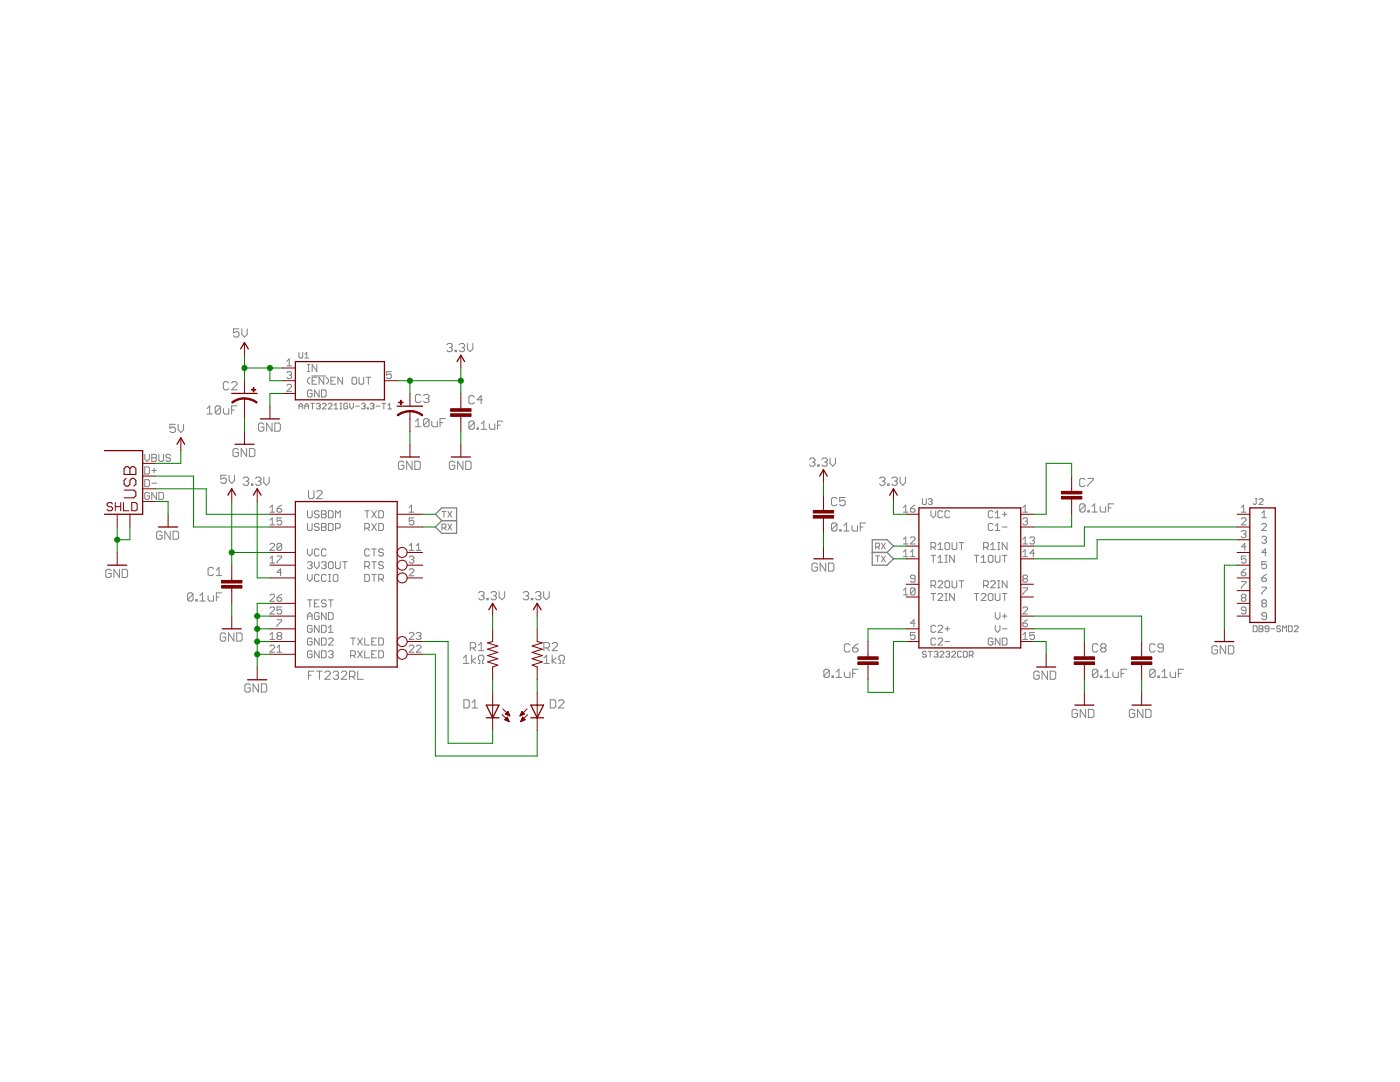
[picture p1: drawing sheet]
<?xml version="1.0" encoding="utf-8"?>
<!DOCTYPE eagle SYSTEM "eagle.dtd">
<!--
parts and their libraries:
SparkFun-Aesthetics: Licensing: CC v3.0 Share-Alike You are welcome to use this library for commercial purposes.
-->
<eagle version="6.4">
<drawing>
<settings>
<setting alwaysvectorfont="yes"/>
<setting verticaltext="up"/>
</settings>
<grid distance="0.05" unitdist="inch" unit="inch" style="lines" multiple="1" display="yes" altdistance="0.01" altunitdist="inch" altunit="inch"/>
<schematic xreflabel="%F%N/%S.%C%R" xrefpart="/%S.%C%R">
<libraries>
<library name="SparkFun-Aesthetics">
<symbols>
<symbol name="3.3V">
<wire x1="0.762" y1="1.27" x2="0" y2="2.54" width="0.254" layer="94"/>
<wire x1="0" y1="2.54" x2="-0.762" y2="1.27" width="0.254" layer="94"/>
<text x="0" y="3.175" size="1.778" layer="96" align="bottom-center">&gt;VALUE</text>
<pin name="3.3V" x="0" y="0" visible="off" length="short" direction="sup" rot="R90"/>
</symbol>
<symbol name="5V">
<wire x1="0.762" y1="1.27" x2="0" y2="2.54" width="0.254" layer="94"/>
<wire x1="0" y1="2.54" x2="-0.762" y2="1.27" width="0.254" layer="94"/>
<text x="-1.016" y="3.556" size="1.778" layer="96">&gt;VALUE</text>
<pin name="5V" x="0" y="0" visible="off" length="short" direction="sup" rot="R90"/>
</symbol>
<symbol name="GND">
<wire x1="-1.905" y1="0" x2="1.905" y2="0" width="0.254" layer="94"/>
<text x="-2.54" y="-2.54" size="1.778" layer="96">&gt;VALUE</text>
<pin name="GND" x="0" y="2.54" visible="off" length="short" direction="sup" rot="R270"/>
</symbol>
</symbols>
<devicesets>
<deviceset name="3.3V" prefix="SUPPLY">
<gates>
<gate name="G$1" symbol="3.3V" x="0" y="0"/>
</gates>
<devices>
<device name="">
<technologies>
<technology name=""/>
</technologies>
</device>
</devices>
</deviceset>
<deviceset name="5V" prefix="SUPPLY">
<gates>
<gate name="G$1" symbol="5V" x="0" y="0"/>
</gates>
<devices>
<device name="">
<technologies>
<technology name=""/>
</technologies>
</device>
</devices>
</deviceset>
<deviceset name="GND" prefix="GND">
<gates>
<gate name="G$1" symbol="GND" x="0" y="0"/>
</gates>
<devices>
<device name="">
<technologies>
<technology name=""/>
</technologies>
</device>
</devices>
</deviceset>
</devicesets>
</library>
<library name="SparkFun-Passives">
<symbols>
<symbol name="CAP">
<wire x1="0" y1="2.54" x2="0" y2="2.032" width="0.1524" layer="94"/>
<wire x1="0" y1="0" x2="0" y2="0.508" width="0.1524" layer="94"/>
<text x="1.524" y="2.921" size="1.778" layer="95">&gt;NAME</text>
<text x="1.524" y="-2.159" size="1.778" layer="96">&gt;VALUE</text>
<rectangle x1="-2.032" y1="0.508" x2="2.032" y2="1.016" layer="94"/>
<rectangle x1="-2.032" y1="1.524" x2="2.032" y2="2.032" layer="94"/>
<pin name="1" x="0" y="5.08" visible="off" length="short" direction="pas" swaplevel="1" rot="R270"/>
<pin name="2" x="0" y="-2.54" visible="off" length="short" direction="pas" swaplevel="1" rot="R90"/>
</symbol>
<symbol name="CAP_POL">
<wire x1="-2.54" y1="0" x2="2.54" y2="0" width="0.254" layer="94"/>
<wire x1="0" y1="-1.016" x2="0" y2="-2.54" width="0.1524" layer="94"/>
<wire x1="0" y1="-1" x2="2.4892" y2="-1.8542" width="0.254" layer="94" curve="-37.878202" cap="flat"/>
<wire x1="-2.4669" y1="-1.8504" x2="0" y2="-1.0161" width="0.254" layer="94" curve="-37.376341" cap="flat"/>
<text x="1.016" y="0.635" size="1.778" layer="95">&gt;NAME</text>
<text x="1.016" y="-4.191" size="1.778" layer="96">&gt;VALUE</text>
<rectangle x1="-2.253" y1="0.668" x2="-1.364" y2="0.795" layer="94"/>
<rectangle x1="-1.872" y1="0.287" x2="-1.745" y2="1.176" layer="94"/>
<pin name="+" x="0" y="2.54" visible="off" length="short" direction="pas" swaplevel="1" rot="R270"/>
<pin name="-" x="0" y="-5.08" visible="off" length="short" direction="pas" swaplevel="1" rot="R90"/>
</symbol>
</symbols>
<devicesets>
<deviceset name="CAP" prefix="C" uservalue="yes">
<gates>
<gate name="G$1" symbol="CAP" x="0" y="0"/>
</gates>
<devices>
<device name="PTH" package="CAP-PTH-SMALL">
<connects>
<connect gate="G$1" pin="1" pad="1"/>
<connect gate="G$1" pin="2" pad="2"/>
</connects>
<technologies>
<technology name=""/>
</technologies>
</device>
<device name="PTH2" package="CAP-PTH-SMALL2">
<connects>
<connect gate="G$1" pin="1" pad="1"/>
<connect gate="G$1" pin="2" pad="2"/>
</connects>
<technologies>
<technology name=""/>
</technologies>
</device>
<device name="0805" package="0805">
<connects>
<connect gate="G$1" pin="1" pad="1"/>
<connect gate="G$1" pin="2" pad="2"/>
</connects>
<technologies>
<technology name=""/>
</technologies>
</device>
<device name="PTH3" package="CAP-PTH-LARGE">
<connects>
<connect gate="G$1" pin="1" pad="1"/>
<connect gate="G$1" pin="2" pad="2"/>
</connects>
<technologies>
<technology name=""/>
</technologies>
</device>
<device name="SMD" package="GRM43D">
<connects>
<connect gate="G$1" pin="1" pad="A"/>
<connect gate="G$1" pin="2" pad="C"/>
</connects>
<technologies>
<technology name=""/>
</technologies>
</device>
<device name="0603-CAP" package="0603-CAP">
<connects>
<connect gate="G$1" pin="1" pad="1"/>
<connect gate="G$1" pin="2" pad="2"/>
</connects>
<technologies>
<technology name=""/>
</technologies>
</device>
<device name="0402-CAP" package="0402-CAP">
<connects>
<connect gate="G$1" pin="1" pad="1"/>
<connect gate="G$1" pin="2" pad="2"/>
</connects>
<technologies>
<technology name=""/>
</technologies>
</device>
<device name="PTH1" package="CAP-PTH-5MM">
<connects>
<connect gate="G$1" pin="1" pad="1"/>
<connect gate="G$1" pin="2" pad="2"/>
</connects>
<technologies>
<technology name=""/>
</technologies>
</device>
<device name="_" package="AXIAL-5MM">
<connects>
<connect gate="G$1" pin="1" pad="P$1"/>
<connect gate="G$1" pin="2" pad="P$2"/>
</connects>
<technologies>
<technology name=""/>
</technologies>
</device>
<device name="1210" package="1210">
<connects>
<connect gate="G$1" pin="1" pad="1"/>
<connect gate="G$1" pin="2" pad="2"/>
</connects>
<technologies>
<technology name=""/>
</technologies>
</device>
<device name="1206" package="1206">
<connects>
<connect gate="G$1" pin="1" pad="1"/>
<connect gate="G$1" pin="2" pad="2"/>
</connects>
<technologies>
<technology name=""/>
</technologies>
</device>
<device name="ASMD" package="CTZ3">
<connects>
<connect gate="G$1" pin="1" pad="+"/>
<connect gate="G$1" pin="2" pad="-"/>
</connects>
<technologies>
<technology name=""/>
</technologies>
</device>
<device name="KIT" package="CAP-PTH-SMALL-KIT">
<connects>
<connect gate="G$1" pin="1" pad="1"/>
<connect gate="G$1" pin="2" pad="2"/>
</connects>
<technologies>
<technology name=""/>
</technologies>
</device>
<device name="EZ" package="CAP-PTH-SMALLEZ">
<connects>
<connect gate="G$1" pin="1" pad="1"/>
<connect gate="G$1" pin="2" pad="2"/>
</connects>
<technologies>
<technology name=""/>
</technologies>
</device>
</devices>
</deviceset>
<deviceset name="CAP_POL" prefix="C" uservalue="yes">
<gates>
<gate name="G$1" symbol="CAP_POL" x="0" y="0"/>
</gates>
<devices>
<device name="1206" package="EIA3216">
<connects>
<connect gate="G$1" pin="+" pad="A"/>
<connect gate="G$1" pin="-" pad="C"/>
</connects>
<technologies>
<technology name=""/>
</technologies>
</device>
<device name="3528" package="EIA3528">
<connects>
<connect gate="G$1" pin="+" pad="A"/>
<connect gate="G$1" pin="-" pad="C"/>
</connects>
<technologies>
<technology name=""/>
</technologies>
</device>
<device name="PTH1" package="CPOL-RADIAL-100UF-25V">
<connects>
<connect gate="G$1" pin="+" pad="1"/>
<connect gate="G$1" pin="-" pad="2"/>
</connects>
<technologies>
<technology name=""/>
</technologies>
</device>
<device name="PTH2" package="CPOL-RADIAL-10UF-25V">
<connects>
<connect gate="G$1" pin="+" pad="1"/>
<connect gate="G$1" pin="-" pad="2"/>
</connects>
<technologies>
<technology name=""/>
</technologies>
</device>
<device name="7343" package="EIA7343">
<connects>
<connect gate="G$1" pin="+" pad="A"/>
<connect gate="G$1" pin="-" pad="C"/>
</connects>
<technologies>
<technology name=""/>
</technologies>
</device>
<device name="G" package="PANASONIC_G">
<connects>
<connect gate="G$1" pin="+" pad="+"/>
<connect gate="G$1" pin="-" pad="-"/>
</connects>
<technologies>
<technology name=""/>
</technologies>
</device>
<device name="E" package="PANASONIC_E">
<connects>
<connect gate="G$1" pin="+" pad="+"/>
<connect gate="G$1" pin="-" pad="-"/>
</connects>
<technologies>
<technology name=""/>
</technologies>
</device>
<device name="C" package="PANASONIC_C">
<connects>
<connect gate="G$1" pin="+" pad="+"/>
<connect gate="G$1" pin="-" pad="-"/>
</connects>
<technologies>
<technology name=""/>
</technologies>
</device>
<device name="F80" package="NIPPON_F80">
<connects>
<connect gate="G$1" pin="+" pad="+"/>
<connect gate="G$1" pin="-" pad="-"/>
</connects>
<technologies>
<technology name=""/>
</technologies>
</device>
<device name="D" package="PANASONIC_D">
<connects>
<connect gate="G$1" pin="+" pad="+"/>
<connect gate="G$1" pin="-" pad="-"/>
</connects>
<technologies>
<technology name=""/>
</technologies>
</device>
<device name="PTH3" package="CPOL-RADIAL-1000UF-63V">
<connects>
<connect gate="G$1" pin="+" pad="1"/>
<connect gate="G$1" pin="-" pad="2"/>
</connects>
<technologies>
<technology name=""/>
</technologies>
</device>
<device name="PTH4" package="CPOL-RADIAL-1000UF-25V">
<connects>
<connect gate="G$1" pin="+" pad="1"/>
<connect gate="G$1" pin="-" pad="2"/>
</connects>
<technologies>
<technology name=""/>
</technologies>
</device>
<device name="SMD" package="VISHAY_C">
<connects>
<connect gate="G$1" pin="+" pad="+"/>
<connect gate="G$1" pin="-" pad="-"/>
</connects>
<technologies>
<technology name=""/>
</technologies>
</device>
<device name="H13" package="PANASONIC_H13">
<connects>
<connect gate="G$1" pin="+" pad="+"/>
<connect gate="G$1" pin="-" pad="-"/>
</connects>
<technologies>
<technology name=""/>
</technologies>
</device>
<device name="6032" package="EIA6032">
<connects>
<connect gate="G$1" pin="+" pad="P$1"/>
<connect gate="G$1" pin="-" pad="P$2"/>
</connects>
<technologies>
<technology name=""/>
</technologies>
</device>
<device name="EN_J2" package="EN_J2">
<connects>
<connect gate="G$1" pin="+" pad="+"/>
<connect gate="G$1" pin="-" pad="-"/>
</connects>
<technologies>
<technology name=""/>
</technologies>
</device>
<device name="3528-KIT" package="EIA3528-KIT">
<connects>
<connect gate="G$1" pin="+" pad="A"/>
<connect gate="G$1" pin="-" pad="C"/>
</connects>
<technologies>
<technology name=""/>
</technologies>
</device>
<device name="1206-KIT" package="EIA3216-KIT">
<connects>
<connect gate="G$1" pin="+" pad="A"/>
<connect gate="G$1" pin="-" pad="C"/>
</connects>
<technologies>
<technology name=""/>
</technologies>
</device>
<device name="1411" package="1411">
<connects>
<connect gate="G$1" pin="+" pad="+"/>
<connect gate="G$1" pin="-" pad="-"/>
</connects>
<technologies>
<technology name=""/>
</technologies>
</device>
<device name="0805" package="0805-CAP_POL">
<connects>
<connect gate="G$1" pin="+" pad="A"/>
<connect gate="G$1" pin="-" pad="C"/>
</connects>
<technologies>
<technology name=""/>
</technologies>
</device>
</devices>
</deviceset>
</devicesets>
</library>
<library name="SparkFun-DigitalIC">
<symbols>
<symbol name="FT232R-BASIC">
<wire x1="-10.16" y1="15.24" x2="10.16" y2="15.24" width="0.254" layer="94"/>
<wire x1="10.16" y1="15.24" x2="10.16" y2="-17.78" width="0.254" layer="94"/>
<wire x1="10.16" y1="-17.78" x2="-10.16" y2="-17.78" width="0.254" layer="94"/>
<wire x1="-10.16" y1="-17.78" x2="-10.16" y2="15.24" width="0.254" layer="94"/>
<text x="-7.62" y="15.748" size="1.778" layer="95">&gt;NAME</text>
<text x="-7.62" y="-20.32" size="1.778" layer="96">&gt;VALUE</text>
<pin name="3V3OUT" x="-15.24" y="2.54" length="middle" direction="out"/>
<pin name="USBDM" x="-15.24" y="12.7" length="middle"/>
<pin name="USBDP" x="-15.24" y="10.16" length="middle"/>
<pin name="GND1" x="-15.24" y="-10.16" length="middle" direction="pwr"/>
<pin name="GND2" x="-15.24" y="-12.7" length="middle" direction="pwr"/>
<pin name="GND3" x="-15.24" y="-15.24" length="middle" direction="pwr"/>
<pin name="TXD" x="15.24" y="12.7" length="middle" direction="out" rot="R180"/>
<pin name="RXD" x="15.24" y="10.16" length="middle" direction="in" rot="R180"/>
<pin name="VCCIO" x="-15.24" y="0" length="middle" direction="pwr"/>
<pin name="AGND" x="-15.24" y="-7.62" length="middle" direction="pwr"/>
<pin name="TEST" x="-15.24" y="-5.08" length="middle" direction="in"/>
<pin name="VCC" x="-15.24" y="5.08" length="middle" direction="pwr"/>
<pin name="TXLED" x="15.24" y="-12.7" length="middle" function="dot" rot="R180"/>
<pin name="RXLED" x="15.24" y="-15.24" length="middle" function="dot" rot="R180"/>
<pin name="RTS" x="15.24" y="2.54" length="middle" function="dot" rot="R180"/>
<pin name="CTS" x="15.24" y="5.08" length="middle" function="dot" rot="R180"/>
<pin name="DTR" x="15.24" y="0" length="middle" function="dot" rot="R180"/>
</symbol>
</symbols>
<devicesets>
<deviceset name="FT232RL-BASIC" prefix="U">
<gates>
<gate name="G$1" symbol="FT232R-BASIC" x="0" y="0"/>
</gates>
<devices>
<device name="SSOP" package="SSOP28DB">
<connects>
<connect gate="G$1" pin="3V3OUT" pad="17"/>
<connect gate="G$1" pin="AGND" pad="25"/>
<connect gate="G$1" pin="CTS" pad="11"/>
<connect gate="G$1" pin="DTR" pad="2"/>
<connect gate="G$1" pin="GND1" pad="7"/>
<connect gate="G$1" pin="GND2" pad="18"/>
<connect gate="G$1" pin="GND3" pad="21"/>
<connect gate="G$1" pin="RTS" pad="3"/>
<connect gate="G$1" pin="RXD" pad="5"/>
<connect gate="G$1" pin="RXLED" pad="22"/>
<connect gate="G$1" pin="TEST" pad="26"/>
<connect gate="G$1" pin="TXD" pad="1"/>
<connect gate="G$1" pin="TXLED" pad="23"/>
<connect gate="G$1" pin="USBDM" pad="16"/>
<connect gate="G$1" pin="USBDP" pad="15"/>
<connect gate="G$1" pin="VCC" pad="20"/>
<connect gate="G$1" pin="VCCIO" pad="4"/>
</connects>
<technologies>
<technology name=""/>
</technologies>
</device>
</devices>
</deviceset>
</devicesets>
</library>
<library name="STMicroelectrionics">
<symbols>
<symbol name="ST3232">
<pin name="VCC" x="-12.7" y="12.7" length="short"/>
<pin name="R1OUT" x="-12.7" y="6.35" length="short"/>
<pin name="T1IN" x="-12.7" y="3.81" length="short"/>
<pin name="R2OUT" x="-12.7" y="-1.27" length="short"/>
<pin name="T2IN" x="-12.7" y="-3.81" length="short"/>
<pin name="C2+" x="-12.7" y="-10.16" length="short"/>
<pin name="C2-" x="-12.7" y="-12.7" length="short"/>
<pin name="GND" x="12.7" y="-12.7" length="short" rot="R180"/>
<pin name="V-" x="12.7" y="-10.16" length="short" rot="R180"/>
<pin name="V+" x="12.7" y="-7.62" length="short" rot="R180"/>
<pin name="T2OUT" x="12.7" y="-3.81" length="short" rot="R180"/>
<pin name="R2IN" x="12.7" y="-1.27" length="short" rot="R180"/>
<pin name="T1OUT" x="12.7" y="3.81" length="short" rot="R180"/>
<pin name="R1IN" x="12.7" y="6.35" length="short" rot="R180"/>
<pin name="C1-" x="12.7" y="10.16" length="short" rot="R180"/>
<pin name="C1+" x="12.7" y="12.7" length="short" rot="R180"/>
<wire x1="-10.16" y1="13.97" x2="10.16" y2="13.97" width="0.254" layer="94"/>
<wire x1="10.16" y1="13.97" x2="10.16" y2="-13.97" width="0.254" layer="94"/>
<wire x1="10.16" y1="-13.97" x2="-10.16" y2="-13.97" width="0.254" layer="94"/>
<wire x1="-10.16" y1="-13.97" x2="-10.16" y2="13.97" width="0.254" layer="94"/>
<text x="-9.525" y="14.605" size="1.27" layer="95">&gt;NAME</text>
<text x="-9.525" y="-15.875" size="1.27" layer="96">&gt;VALUE</text>
</symbol>
</symbols>
<devicesets>
<deviceset name="ST3232" prefix="U">
<gates>
<gate name="G$1" symbol="ST3232" x="0" y="0"/>
</gates>
<devices>
<device name="CDR" package="SOIC-16">
<connects>
<connect gate="G$1" pin="C1+" pad="1"/>
<connect gate="G$1" pin="C1-" pad="3"/>
<connect gate="G$1" pin="C2+" pad="4"/>
<connect gate="G$1" pin="C2-" pad="5"/>
<connect gate="G$1" pin="GND" pad="15"/>
<connect gate="G$1" pin="R1IN" pad="13"/>
<connect gate="G$1" pin="R1OUT" pad="12"/>
<connect gate="G$1" pin="R2IN" pad="8"/>
<connect gate="G$1" pin="R2OUT" pad="9"/>
<connect gate="G$1" pin="T1IN" pad="11"/>
<connect gate="G$1" pin="T1OUT" pad="14"/>
<connect gate="G$1" pin="T2IN" pad="10"/>
<connect gate="G$1" pin="T2OUT" pad="7"/>
<connect gate="G$1" pin="V+" pad="2"/>
<connect gate="G$1" pin="V-" pad="6"/>
<connect gate="G$1" pin="VCC" pad="16"/>
</connects>
<technologies>
<technology name=""/>
</technologies>
</device>
</devices>
</deviceset>
</devicesets>
</library>
<library name="SparkFun-Connectors">
<symbols>
<symbol name="USB+SHIELD">
<wire x1="7.62" y1="10.16" x2="0" y2="10.16" width="0.254" layer="94"/>
<wire x1="0" y1="10.16" x2="0" y2="-2.54" width="0.254" layer="94"/>
<wire x1="0" y1="-2.54" x2="7.62" y2="-2.54" width="0.254" layer="94"/>
<text x="3.81" y="0.635" size="2.54" layer="94" rot="R90">USB</text>
<pin name="D+" x="-2.54" y="5.08" visible="pad" length="short"/>
<pin name="D-" x="-2.54" y="2.54" visible="pad" length="short"/>
<pin name="VBUS" x="-2.54" y="7.62" visible="pad" length="short"/>
<pin name="GND" x="-2.54" y="0" visible="pad" length="short"/>
<pin name="P$1" x="2.54" y="-5.08" visible="off" length="short" rot="R90"/>
<pin name="P$2" x="5.08" y="-5.08" visible="off" length="short" rot="R90"/>
<text x="0.635" y="-1.905" size="1.778" layer="94">SHLD</text>
</symbol>
</symbols>
<devicesets>
<deviceset name="USB+SHIELD" prefix="J">
<gates>
<gate name="G$1" symbol="USB+SHIELD" x="0" y="0"/>
</gates>
<devices>
<device name="" package="USB-B-PTH">
<connects>
<connect gate="G$1" pin="D+" pad="D+"/>
<connect gate="G$1" pin="D-" pad="D-"/>
<connect gate="G$1" pin="GND" pad="GND"/>
<connect gate="G$1" pin="P$1" pad="S1"/>
<connect gate="G$1" pin="P$2" pad="S2"/>
<connect gate="G$1" pin="VBUS" pad="VBUS"/>
</connects>
<technologies>
<technology name=""/>
</technologies>
</device>
<device name="-VERTICAL" package="USB-B-PTH-VERTICAL">
<connects>
<connect gate="G$1" pin="D+" pad="D+"/>
<connect gate="G$1" pin="D-" pad="D-"/>
<connect gate="G$1" pin="GND" pad="GND"/>
<connect gate="G$1" pin="P$1" pad="P$1"/>
<connect gate="G$1" pin="P$2" pad="P$2"/>
<connect gate="G$1" pin="VBUS" pad="VBUS"/>
</connects>
<technologies>
<technology name=""/>
</technologies>
</device>
<device name="MINIB" package="USB-MINIB">
<connects>
<connect gate="G$1" pin="D+" pad="D+"/>
<connect gate="G$1" pin="D-" pad="D-"/>
<connect gate="G$1" pin="GND" pad="GND"/>
<connect gate="G$1" pin="P$1" pad="MTN1 MTN2"/>
<connect gate="G$1" pin="P$2" pad="MTN3 MTN4"/>
<connect gate="G$1" pin="VBUS" pad="VBUS"/>
</connects>
<technologies>
<technology name=""/>
</technologies>
</device>
<device name="-MICROB" package="USB-MICROB">
<connects>
<connect gate="G$1" pin="D+" pad="D+"/>
<connect gate="G$1" pin="D-" pad="D-"/>
<connect gate="G$1" pin="GND" pad="GND"/>
<connect gate="G$1" pin="P$1" pad="MT1 P$1"/>
<connect gate="G$1" pin="P$2" pad="MT2 P$2"/>
<connect gate="G$1" pin="VBUS" pad="VBUS"/>
</connects>
<technologies>
<technology name=""/>
</technologies>
</device>
<device name="-A-S" package="USB-A-S">
<connects>
<connect gate="G$1" pin="D+" pad="D+"/>
<connect gate="G$1" pin="D-" pad="D-"/>
<connect gate="G$1" pin="GND" pad="GND"/>
<connect gate="G$1" pin="P$1" pad="P$5"/>
<connect gate="G$1" pin="P$2" pad="P$6"/>
<connect gate="G$1" pin="VBUS" pad="VBUS"/>
</connects>
<technologies>
<technology name=""/>
</technologies>
</device>
</devices>
</deviceset>
</devicesets>
</library>
<library name="Connectors">
<symbols>
<symbol name="M09">
<pin name="1" x="-5.08" y="10.16" length="short"/>
<pin name="2" x="-5.08" y="7.62" length="short"/>
<pin name="3" x="-5.08" y="5.08" length="short"/>
<pin name="4" x="-5.08" y="2.54" length="short"/>
<pin name="5" x="-5.08" y="0" length="short"/>
<pin name="6" x="-5.08" y="-2.54" length="short"/>
<pin name="7" x="-5.08" y="-5.08" length="short"/>
<pin name="8" x="-5.08" y="-7.62" length="short"/>
<pin name="9" x="-5.08" y="-10.16" length="short"/>
<wire x1="-2.54" y1="11.43" x2="2.54" y2="11.43" width="0.254" layer="94"/>
<wire x1="2.54" y1="11.43" x2="2.54" y2="-11.43" width="0.254" layer="94"/>
<wire x1="2.54" y1="-11.43" x2="-2.54" y2="-11.43" width="0.254" layer="94"/>
<wire x1="-2.54" y1="-11.43" x2="-2.54" y2="11.43" width="0.254" layer="94"/>
<text x="-1.905" y="12.065" size="1.27" layer="95">&gt;NAME</text>
<text x="-1.905" y="-13.335" size="1.27" layer="96">&gt;VALUE</text>
</symbol>
</symbols>
<devicesets>
<deviceset name="DB9" prefix="J">
<gates>
<gate name="G$1" symbol="M09" x="0" y="0"/>
</gates>
<devices>
<device name="-SMD2" package="DB9_SMD2">
<connects>
<connect gate="G$1" pin="1" pad="1"/>
<connect gate="G$1" pin="2" pad="2"/>
<connect gate="G$1" pin="3" pad="3"/>
<connect gate="G$1" pin="4" pad="4"/>
<connect gate="G$1" pin="5" pad="5"/>
<connect gate="G$1" pin="6" pad="6"/>
<connect gate="G$1" pin="7" pad="7"/>
<connect gate="G$1" pin="8" pad="8"/>
<connect gate="G$1" pin="9" pad="9"/>
</connects>
<technologies>
<technology name=""/>
</technologies>
</device>
</devices>
</deviceset>
</devicesets>
</library>
<library name="Skyworks">
<symbols>
<symbol name="AAT3221">
<pin name="IN" x="-11.43" y="2.54" length="short"/>
<pin name="(!EN!)EN" x="-11.43" y="0" length="short"/>
<pin name="GND" x="-11.43" y="-2.54" length="short"/>
<pin name="OUT" x="11.43" y="0" length="short" rot="R180"/>
<wire x1="-8.89" y1="3.81" x2="8.89" y2="3.81" width="0.254" layer="94"/>
<wire x1="8.89" y1="3.81" x2="8.89" y2="-3.81" width="0.254" layer="94"/>
<wire x1="8.89" y1="-3.81" x2="-8.89" y2="-3.81" width="0.254" layer="94"/>
<wire x1="-8.89" y1="-3.81" x2="-8.89" y2="3.81" width="0.254" layer="94"/>
<text x="-8.255" y="4.445" size="1.27" layer="95" ratio="12">&gt;NAME</text>
<text x="-8.255" y="-5.715" size="1.27" layer="95" ratio="12">&gt;VALUE</text>
</symbol>
</symbols>
<devicesets>
<deviceset name="AAT3221" prefix="U">
<gates>
<gate name="G$1" symbol="AAT3221" x="0" y="0"/>
</gates>
<devices>
<device name="IGV-3.3-T1" package="SOT23-5">
<connects>
<connect gate="G$1" pin="(!EN!)EN" pad="3"/>
<connect gate="G$1" pin="GND" pad="2"/>
<connect gate="G$1" pin="IN" pad="1"/>
<connect gate="G$1" pin="OUT" pad="5"/>
</connects>
<technologies>
<technology name=""/>
</technologies>
</device>
<device name="IGV-1.8-T1" package="SOT23-5">
<connects>
<connect gate="G$1" pin="(!EN!)EN" pad="3"/>
<connect gate="G$1" pin="GND" pad="2"/>
<connect gate="G$1" pin="IN" pad="1"/>
<connect gate="G$1" pin="OUT" pad="5"/>
</connects>
<technologies>
<technology name=""/>
</technologies>
</device>
</devices>
</deviceset>
</devicesets>
</library>
<library name="Passives">
<symbols>
<symbol name="LED">
<wire x1="1.27" y1="1.27" x2="0" y2="-1.27" width="0.254" layer="94"/>
<wire x1="0" y1="-1.27" x2="-1.27" y2="1.27" width="0.254" layer="94"/>
<wire x1="1.27" y1="-1.27" x2="0" y2="-1.27" width="0.254" layer="94"/>
<wire x1="0" y1="-1.27" x2="-1.27" y2="-1.27" width="0.254" layer="94"/>
<wire x1="1.27" y1="1.27" x2="0" y2="1.27" width="0.254" layer="94"/>
<wire x1="0" y1="1.27" x2="-1.27" y2="1.27" width="0.254" layer="94"/>
<wire x1="0" y1="1.27" x2="0" y2="-1.27" width="0.1524" layer="94"/>
<wire x1="-2.032" y1="0.508" x2="-3.429" y2="-0.889" width="0.1524" layer="94"/>
<wire x1="-1.905" y1="-0.635" x2="-3.302" y2="-2.032" width="0.1524" layer="94"/>
<text x="2.54" y="0.635" size="1.778" layer="95">&gt;NAME</text>
<text x="2.54" y="-1.905" size="1.778" layer="96">&gt;VALUE</text>
<pin name="C" x="0" y="-3.81" visible="off" length="short" direction="pas" rot="R90"/>
<pin name="A" x="0" y="3.81" visible="off" length="short" direction="pas" rot="R270"/>
<polygon width="0.1524" layer="94">
<vertex x="-3.429" y="-0.889"/>
<vertex x="-3.048" y="0"/>
<vertex x="-2.54" y="-0.508"/>
</polygon>
<polygon width="0.1524" layer="94">
<vertex x="-3.302" y="-2.032"/>
<vertex x="-2.921" y="-1.143"/>
<vertex x="-2.413" y="-1.651"/>
</polygon>
</symbol>
<symbol name="RESISTOR-VERT">
<pin name="2" x="0" y="5.08" visible="off" length="short" direction="pas" swaplevel="1" rot="R270"/>
<pin name="1" x="0" y="-5.08" visible="off" length="short" direction="pas" swaplevel="1" rot="R90"/>
<wire x1="0" y1="-2.54" x2="-1.016" y2="-2.159" width="0.1524" layer="94"/>
<wire x1="-1.016" y1="-2.159" x2="1.016" y2="-1.524" width="0.1524" layer="94"/>
<wire x1="1.016" y1="-1.524" x2="-1.016" y2="-0.889" width="0.1524" layer="94"/>
<wire x1="-1.016" y1="-0.889" x2="1.016" y2="-0.254" width="0.1524" layer="94"/>
<wire x1="1.016" y1="-0.254" x2="-1.016" y2="0.381" width="0.1524" layer="94"/>
<wire x1="-1.016" y1="0.381" x2="1.016" y2="1.016" width="0.1524" layer="94"/>
<wire x1="1.016" y1="1.016" x2="-1.016" y2="1.651" width="0.1524" layer="94"/>
<wire x1="-1.016" y1="1.651" x2="1.016" y2="2.286" width="0.1524" layer="94"/>
<wire x1="1.016" y1="2.286" x2="0" y2="2.54" width="0.1524" layer="94"/>
<text x="1.27" y="0.635" size="1.778" layer="95">&gt;NAME</text>
<text x="1.27" y="-1.905" size="1.778" layer="96">&gt;VALUE</text>
</symbol>
</symbols>
<devicesets>
<deviceset name="LED" prefix="D" uservalue="yes">
<gates>
<gate name="G$1" symbol="LED" x="0" y="0"/>
</gates>
<devices>
<device name="-0805" package="0805-LED">
<connects>
<connect gate="G$1" pin="A" pad="A"/>
<connect gate="G$1" pin="C" pad="C"/>
</connects>
<technologies>
<technology name=""/>
</technologies>
</device>
</devices>
</deviceset>
<deviceset name="RESISTOR" prefix="R" uservalue="yes">
<gates>
<gate name="G$1" symbol="RESISTOR-VERT" x="0" y="0"/>
</gates>
<devices>
<device name="-0402" package="0402-RES">
<connects>
<connect gate="G$1" pin="1" pad="1"/>
<connect gate="G$1" pin="2" pad="2"/>
</connects>
<technologies>
<technology name=""/>
</technologies>
</device>
<device name="-2512" package="2512-RESISTOR">
<connects>
<connect gate="G$1" pin="1" pad="1"/>
<connect gate="G$1" pin="2" pad="2"/>
</connects>
<technologies>
<technology name=""/>
</technologies>
</device>
<device name="-0805" package="0805-RES">
<connects>
<connect gate="G$1" pin="1" pad="1"/>
<connect gate="G$1" pin="2" pad="2"/>
</connects>
<technologies>
<technology name=""/>
</technologies>
</device>
<device name="-1206" package="1206">
<connects>
<connect gate="G$1" pin="1" pad="1"/>
<connect gate="G$1" pin="2" pad="2"/>
</connects>
<technologies>
<technology name=""/>
</technologies>
</device>
</devices>
</deviceset>
</devicesets>
</library>
</libraries>
<attributes>
</attributes>
<variantdefs>
</variantdefs>
<classes>
<class number="0" name="default" width="0" drill="0">
</class>
</classes>
<parts>
<part name="U2" library="SparkFun-DigitalIC" deviceset="FT232RL-BASIC" device="SSOP" value="FT232RL"/>
<part name="GND40" library="SparkFun-Aesthetics" deviceset="GND" device=""/>
<part name="SUPPLY45" library="SparkFun-Aesthetics" deviceset="3.3V" device=""/>
<part name="C1" library="SparkFun-Passives" deviceset="CAP" device="0805" value="0.1uF"/>
<part name="GND41" library="SparkFun-Aesthetics" deviceset="GND" device=""/>
<part name="SUPPLY46" library="SparkFun-Aesthetics" deviceset="5V" device=""/>
<part name="J1" library="SparkFun-Connectors" deviceset="USB+SHIELD" device=""/>
<part name="GND42" library="SparkFun-Aesthetics" deviceset="GND" device=""/>
<part name="GND48" library="SparkFun-Aesthetics" deviceset="GND" device=""/>
<part name="GND30" library="SparkFun-Aesthetics" deviceset="GND" device=""/>
<part name="U3" library="STMicroelectrionics" deviceset="ST3232" device="CDR"/>
<part name="C6" library="SparkFun-Passives" deviceset="CAP" device="0805" value="0.1uF"/>
<part name="C7" library="SparkFun-Passives" deviceset="CAP" device="0805" value="0.1uF"/>
<part name="C8" library="SparkFun-Passives" deviceset="CAP" device="0805" value="0.1uF"/>
<part name="C9" library="SparkFun-Passives" deviceset="CAP" device="0805" value="0.1uF"/>
<part name="C5" library="SparkFun-Passives" deviceset="CAP" device="0805" value="0.1uF"/>
<part name="GND11" library="SparkFun-Aesthetics" deviceset="GND" device=""/>
<part name="GND12" library="SparkFun-Aesthetics" deviceset="GND" device=""/>
<part name="GND18" library="SparkFun-Aesthetics" deviceset="GND" device=""/>
<part name="GND19" library="SparkFun-Aesthetics" deviceset="GND" device=""/>
<part name="SUPPLY8" library="SparkFun-Aesthetics" deviceset="3.3V" device=""/>
<part name="SUPPLY49" library="SparkFun-Aesthetics" deviceset="3.3V" device=""/>
<part name="SUPPLY1" library="SparkFun-Aesthetics" deviceset="5V" device=""/>
<part name="J2" library="Connectors" deviceset="DB9" device="-SMD2"/>
<part name="U1" library="Skyworks" deviceset="AAT3221" device="IGV-3.3-T1"/>
<part name="C4" library="SparkFun-Passives" deviceset="CAP" device="0805" value="0.1uF"/>
<part name="C2" library="SparkFun-Passives" deviceset="CAP_POL" device="0805" value="10uF"/>
<part name="C3" library="SparkFun-Passives" deviceset="CAP_POL" device="0805" value="10uF"/>
<part name="GND1" library="SparkFun-Aesthetics" deviceset="GND" device=""/>
<part name="GND2" library="SparkFun-Aesthetics" deviceset="GND" device=""/>
<part name="GND3" library="SparkFun-Aesthetics" deviceset="GND" device=""/>
<part name="GND4" library="SparkFun-Aesthetics" deviceset="GND" device=""/>
<part name="SUPPLY2" library="SparkFun-Aesthetics" deviceset="3.3V" device=""/>
<part name="SUPPLY3" library="SparkFun-Aesthetics" deviceset="5V" device=""/>
<part name="D1" library="Passives" deviceset="LED" device="-0805"/>
<part name="D2" library="Passives" deviceset="LED" device="-0805"/>
<part name="R1" library="Passives" deviceset="RESISTOR" device="-0805" value="1kΩ"/>
<part name="R2" library="Passives" deviceset="RESISTOR" device="-0805" value="1kΩ"/>
<part name="SUPPLY4" library="SparkFun-Aesthetics" deviceset="3.3V" device=""/>
<part name="SUPPLY5" library="SparkFun-Aesthetics" deviceset="3.3V" device=""/>
</parts>
<sheets>
<sheet>
<plain>
</plain>
<instances>
<instance part="U2" gate="G$1" x="-13.97" y="49.53"/>
<instance part="GND40" gate="G$1" x="-31.75" y="29.21"/>
<instance part="SUPPLY45" gate="G$1" x="-31.75" y="64.77" rot="MR0"/>
<instance part="C1" gate="G$1" x="-36.83" y="46.99" rot="MR0"/>
<instance part="GND41" gate="G$1" x="-36.83" y="39.37" rot="MR0"/>
<instance part="SUPPLY46" gate="G$1" x="-36.83" y="64.77" rot="MR0"/>
<instance part="J1" gate="G$1" x="-54.61" y="64.77" rot="MR0"/>
<instance part="GND42" gate="G$1" x="-49.53" y="59.69" rot="MR0"/>
<instance part="GND48" gate="G$1" x="-59.69" y="52.07" rot="MR0"/>
<instance part="GND30" gate="G$1" x="161.29" y="36.83"/>
<instance part="U3" gate="G$1" x="110.49" y="49.53"/>
<instance part="C6" gate="G$1" x="90.17" y="31.75" rot="MR0"/>
<instance part="C7" gate="G$1" x="130.81" y="64.77"/>
<instance part="C8" gate="G$1" x="133.35" y="31.75"/>
<instance part="C9" gate="G$1" x="144.78" y="31.75"/>
<instance part="C5" gate="G$1" x="81.28" y="60.96"/>
<instance part="GND11" gate="G$1" x="125.73" y="31.75"/>
<instance part="GND12" gate="G$1" x="133.35" y="24.13"/>
<instance part="GND18" gate="G$1" x="144.78" y="24.13"/>
<instance part="GND19" gate="G$1" x="81.28" y="53.34" rot="MR0"/>
<instance part="SUPPLY8" gate="G$1" x="81.28" y="68.58"/>
<instance part="SUPPLY49" gate="G$1" x="95.25" y="64.77" rot="MR0"/>
<instance part="SUPPLY1" gate="G$1" x="-46.99" y="74.93" rot="MR0"/>
<instance part="J2" gate="G$1" x="168.91" y="52.07"/>
<instance part="U1" gate="G$1" x="-15.24" y="88.9"/>
<instance part="C4" gate="G$1" x="8.89" y="81.28"/>
<instance part="C2" gate="G$1" x="-34.29" y="86.36" rot="MR0"/>
<instance part="C3" gate="G$1" x="-1.27" y="83.82"/>
<instance part="GND1" gate="G$1" x="-29.21" y="81.28" rot="MR0"/>
<instance part="GND2" gate="G$1" x="-34.29" y="76.2" rot="MR0"/>
<instance part="GND3" gate="G$1" x="-1.27" y="73.66" rot="MR0"/>
<instance part="GND4" gate="G$1" x="8.89" y="73.66" rot="MR0"/>
<instance part="SUPPLY2" gate="G$1" x="8.89" y="91.44" rot="MR0"/>
<instance part="SUPPLY3" gate="G$1" x="-34.29" y="93.98" rot="MR0"/>
<instance part="D1" gate="G$1" x="15.24" y="22.86" rot="MR0"/>
<instance part="D2" gate="G$1" x="24.13" y="22.86"/>
<instance part="R1" gate="G$1" x="15.24" y="34.29" rot="MR0"/>
<instance part="R2" gate="G$1" x="24.13" y="34.29"/>
<instance part="SUPPLY4" gate="G$1" x="15.24" y="41.91" rot="MR0"/>
<instance part="SUPPLY5" gate="G$1" x="24.13" y="41.91" rot="MR0"/>
</instances>
<busses>
</busses>
<nets>
<net name="3.3V" class="0">
<segment>
<pinref part="U2" gate="G$1" pin="VCCIO"/>
<pinref part="SUPPLY45" gate="G$1" pin="3.3V"/>
<wire x1="-29.21" y1="49.53" x2="-31.75" y2="49.53" width="0.1524" layer="91"/>
<wire x1="-31.75" y1="49.53" x2="-31.75" y2="64.77" width="0.1524" layer="91"/>
</segment>
<segment>
<pinref part="SUPPLY8" gate="G$1" pin="3.3V"/>
<pinref part="C5" gate="G$1" pin="1"/>
<wire x1="81.28" y1="66.04" x2="81.28" y2="68.58" width="0.1524" layer="91"/>
</segment>
<segment>
<pinref part="U3" gate="G$1" pin="VCC"/>
<wire x1="97.79" y1="62.23" x2="95.25" y2="62.23" width="0.1524" layer="91"/>
<pinref part="SUPPLY49" gate="G$1" pin="3.3V"/>
<wire x1="95.25" y1="62.23" x2="95.25" y2="64.77" width="0.1524" layer="91"/>
</segment>
<segment>
<pinref part="U1" gate="G$1" pin="OUT"/>
<pinref part="SUPPLY2" gate="G$1" pin="3.3V"/>
<wire x1="-3.81" y1="88.9" x2="-1.27" y2="88.9" width="0.1524" layer="91"/>
<wire x1="-1.27" y1="88.9" x2="8.89" y2="88.9" width="0.1524" layer="91"/>
<wire x1="8.89" y1="88.9" x2="8.89" y2="91.44" width="0.1524" layer="91"/>
<pinref part="C4" gate="G$1" pin="1"/>
<wire x1="8.89" y1="88.9" x2="8.89" y2="86.36" width="0.1524" layer="91"/>
<junction x="8.89" y="88.9"/>
<pinref part="C3" gate="G$1" pin="+"/>
<wire x1="-1.27" y1="88.9" x2="-1.27" y2="86.36" width="0.1524" layer="91"/>
<junction x="-1.27" y="88.9"/>
</segment>
<segment>
<pinref part="SUPPLY4" gate="G$1" pin="3.3V"/>
<pinref part="R1" gate="G$1" pin="2"/>
<wire x1="15.24" y1="41.91" x2="15.24" y2="39.37" width="0.1524" layer="91"/>
</segment>
<segment>
<pinref part="SUPPLY5" gate="G$1" pin="3.3V"/>
<pinref part="R2" gate="G$1" pin="2"/>
<wire x1="24.13" y1="41.91" x2="24.13" y2="39.37" width="0.1524" layer="91"/>
</segment>
</net>
<net name="GND" class="0">
<segment>
<pinref part="U2" gate="G$1" pin="AGND"/>
<pinref part="GND40" gate="G$1" pin="GND"/>
<wire x1="-29.21" y1="41.91" x2="-31.75" y2="41.91" width="0.1524" layer="91"/>
<wire x1="-31.75" y1="41.91" x2="-31.75" y2="39.37" width="0.1524" layer="91"/>
<pinref part="U2" gate="G$1" pin="TEST"/>
<wire x1="-31.75" y1="39.37" x2="-31.75" y2="36.83" width="0.1524" layer="91"/>
<wire x1="-31.75" y1="36.83" x2="-31.75" y2="34.29" width="0.1524" layer="91"/>
<wire x1="-31.75" y1="34.29" x2="-31.75" y2="31.75" width="0.1524" layer="91"/>
<wire x1="-29.21" y1="44.45" x2="-31.75" y2="44.45" width="0.1524" layer="91"/>
<wire x1="-31.75" y1="44.45" x2="-31.75" y2="41.91" width="0.1524" layer="91"/>
<junction x="-31.75" y="41.91"/>
<pinref part="U2" gate="G$1" pin="GND1"/>
<wire x1="-29.21" y1="39.37" x2="-31.75" y2="39.37" width="0.1524" layer="91"/>
<junction x="-31.75" y="39.37"/>
<pinref part="U2" gate="G$1" pin="GND2"/>
<wire x1="-29.21" y1="36.83" x2="-31.75" y2="36.83" width="0.1524" layer="91"/>
<junction x="-31.75" y="36.83"/>
<pinref part="U2" gate="G$1" pin="GND3"/>
<wire x1="-29.21" y1="34.29" x2="-31.75" y2="34.29" width="0.1524" layer="91"/>
<junction x="-31.75" y="34.29"/>
</segment>
<segment>
<pinref part="C1" gate="G$1" pin="2"/>
<pinref part="GND41" gate="G$1" pin="GND"/>
<wire x1="-36.83" y1="44.45" x2="-36.83" y2="41.91" width="0.1524" layer="91"/>
</segment>
<segment>
<pinref part="J1" gate="G$1" pin="GND"/>
<pinref part="GND42" gate="G$1" pin="GND"/>
<wire x1="-52.07" y1="64.77" x2="-49.53" y2="64.77" width="0.1524" layer="91"/>
<wire x1="-49.53" y1="64.77" x2="-49.53" y2="62.23" width="0.1524" layer="91"/>
</segment>
<segment>
<pinref part="GND48" gate="G$1" pin="GND"/>
<pinref part="J1" gate="G$1" pin="P$2"/>
<wire x1="-59.69" y1="54.61" x2="-59.69" y2="57.15" width="0.1524" layer="91"/>
<pinref part="J1" gate="G$1" pin="P$1"/>
<wire x1="-59.69" y1="57.15" x2="-59.69" y2="59.69" width="0.1524" layer="91"/>
<wire x1="-59.69" y1="57.15" x2="-57.15" y2="57.15" width="0.1524" layer="91"/>
<wire x1="-57.15" y1="57.15" x2="-57.15" y2="59.69" width="0.1524" layer="91"/>
<junction x="-59.69" y="57.15"/>
</segment>
<segment>
<pinref part="GND30" gate="G$1" pin="GND"/>
<wire x1="163.83" y1="52.07" x2="161.29" y2="52.07" width="0.1524" layer="91"/>
<wire x1="161.29" y1="52.07" x2="161.29" y2="39.37" width="0.1524" layer="91"/>
<pinref part="J2" gate="G$1" pin="5"/>
</segment>
<segment>
<pinref part="U3" gate="G$1" pin="GND"/>
<pinref part="GND11" gate="G$1" pin="GND"/>
<wire x1="123.19" y1="36.83" x2="125.73" y2="36.83" width="0.1524" layer="91"/>
<wire x1="125.73" y1="36.83" x2="125.73" y2="34.29" width="0.1524" layer="91"/>
</segment>
<segment>
<pinref part="C8" gate="G$1" pin="2"/>
<pinref part="GND12" gate="G$1" pin="GND"/>
<wire x1="133.35" y1="29.21" x2="133.35" y2="26.67" width="0.1524" layer="91"/>
</segment>
<segment>
<pinref part="GND18" gate="G$1" pin="GND"/>
<pinref part="C9" gate="G$1" pin="2"/>
<wire x1="144.78" y1="26.67" x2="144.78" y2="29.21" width="0.1524" layer="91"/>
</segment>
<segment>
<pinref part="GND19" gate="G$1" pin="GND"/>
<pinref part="C5" gate="G$1" pin="2"/>
<wire x1="81.28" y1="55.88" x2="81.28" y2="58.42" width="0.1524" layer="91"/>
</segment>
<segment>
<pinref part="GND3" gate="G$1" pin="GND"/>
<pinref part="C3" gate="G$1" pin="-"/>
<wire x1="-1.27" y1="76.2" x2="-1.27" y2="78.74" width="0.1524" layer="91"/>
</segment>
<segment>
<pinref part="GND4" gate="G$1" pin="GND"/>
<pinref part="C4" gate="G$1" pin="2"/>
<wire x1="8.89" y1="76.2" x2="8.89" y2="78.74" width="0.1524" layer="91"/>
</segment>
<segment>
<pinref part="U1" gate="G$1" pin="GND"/>
<pinref part="GND1" gate="G$1" pin="GND"/>
<wire x1="-26.67" y1="86.36" x2="-29.21" y2="86.36" width="0.1524" layer="91"/>
<wire x1="-29.21" y1="86.36" x2="-29.21" y2="83.82" width="0.1524" layer="91"/>
</segment>
<segment>
<pinref part="GND2" gate="G$1" pin="GND"/>
<pinref part="C2" gate="G$1" pin="-"/>
<wire x1="-34.29" y1="78.74" x2="-34.29" y2="81.28" width="0.1524" layer="91"/>
</segment>
</net>
<net name="5V" class="0">
<segment>
<pinref part="U2" gate="G$1" pin="VCC"/>
<pinref part="C1" gate="G$1" pin="1"/>
<wire x1="-29.21" y1="54.61" x2="-36.83" y2="54.61" width="0.1524" layer="91"/>
<wire x1="-36.83" y1="54.61" x2="-36.83" y2="52.07" width="0.1524" layer="91"/>
<pinref part="SUPPLY46" gate="G$1" pin="5V"/>
<wire x1="-36.83" y1="54.61" x2="-36.83" y2="64.77" width="0.1524" layer="91"/>
<junction x="-36.83" y="54.61"/>
</segment>
<segment>
<pinref part="J1" gate="G$1" pin="VBUS"/>
<pinref part="SUPPLY1" gate="G$1" pin="5V"/>
<wire x1="-52.07" y1="72.39" x2="-46.99" y2="72.39" width="0.1524" layer="91"/>
<wire x1="-46.99" y1="72.39" x2="-46.99" y2="74.93" width="0.1524" layer="91"/>
</segment>
<segment>
<pinref part="U1" gate="G$1" pin="IN"/>
<pinref part="SUPPLY3" gate="G$1" pin="5V"/>
<wire x1="-26.67" y1="91.44" x2="-29.21" y2="91.44" width="0.1524" layer="91"/>
<wire x1="-29.21" y1="91.44" x2="-34.29" y2="91.44" width="0.1524" layer="91"/>
<wire x1="-34.29" y1="91.44" x2="-34.29" y2="93.98" width="0.1524" layer="91"/>
<pinref part="C2" gate="G$1" pin="+"/>
<wire x1="-34.29" y1="91.44" x2="-34.29" y2="88.9" width="0.1524" layer="91"/>
<junction x="-34.29" y="91.44"/>
<pinref part="U1" gate="G$1" pin="(!EN!)EN"/>
<wire x1="-26.67" y1="88.9" x2="-29.21" y2="88.9" width="0.1524" layer="91"/>
<wire x1="-29.21" y1="88.9" x2="-29.21" y2="91.44" width="0.1524" layer="91"/>
<junction x="-29.21" y="91.44"/>
</segment>
</net>
<net name="RX" class="0">
<segment>
<pinref part="U3" gate="G$1" pin="R1OUT"/>
<label x="95.25" y="55.88" size="1.27" layer="95" rot="R180" xref="yes"/>
<wire x1="97.79" y1="55.88" x2="95.25" y2="55.88" width="0.1524" layer="91"/>
</segment>
<segment>
<pinref part="U2" gate="G$1" pin="RXD"/>
<wire x1="1.27" y1="59.69" x2="3.81" y2="59.69" width="0.1524" layer="91"/>
<label x="3.81" y="59.69" size="1.27" layer="95" xref="yes"/>
</segment>
</net>
<net name="TX" class="0">
<segment>
<pinref part="U3" gate="G$1" pin="T1IN"/>
<label x="95.25" y="53.34" size="1.27" layer="95" rot="R180" xref="yes"/>
<wire x1="97.79" y1="53.34" x2="95.25" y2="53.34" width="0.1524" layer="91"/>
</segment>
<segment>
<pinref part="U2" gate="G$1" pin="TXD"/>
<wire x1="1.27" y1="62.23" x2="3.81" y2="62.23" width="0.1524" layer="91"/>
<label x="3.81" y="62.23" size="1.27" layer="95" xref="yes"/>
</segment>
</net>
<net name="D_N" class="0">
<segment>
<pinref part="U2" gate="G$1" pin="USBDM"/>
<pinref part="J1" gate="G$1" pin="D-"/>
<wire x1="-29.21" y1="62.23" x2="-41.91" y2="62.23" width="0.1524" layer="91"/>
<wire x1="-41.91" y1="62.23" x2="-41.91" y2="67.31" width="0.1524" layer="91"/>
<wire x1="-41.91" y1="67.31" x2="-52.07" y2="67.31" width="0.1524" layer="91"/>
</segment>
</net>
<net name="D_P" class="0">
<segment>
<pinref part="U2" gate="G$1" pin="USBDP"/>
<pinref part="J1" gate="G$1" pin="D+"/>
<wire x1="-29.21" y1="59.69" x2="-44.45" y2="59.69" width="0.1524" layer="91"/>
<wire x1="-44.45" y1="59.69" x2="-44.45" y2="69.85" width="0.1524" layer="91"/>
<wire x1="-44.45" y1="69.85" x2="-52.07" y2="69.85" width="0.1524" layer="91"/>
</segment>
</net>
<net name="N$4" class="0">
<segment>
<pinref part="U3" gate="G$1" pin="C2+"/>
<pinref part="C6" gate="G$1" pin="1"/>
<wire x1="97.79" y1="39.37" x2="90.17" y2="39.37" width="0.1524" layer="91"/>
<wire x1="90.17" y1="39.37" x2="90.17" y2="36.83" width="0.1524" layer="91"/>
</segment>
</net>
<net name="N$5" class="0">
<segment>
<pinref part="C6" gate="G$1" pin="2"/>
<wire x1="90.17" y1="29.21" x2="90.17" y2="26.67" width="0.1524" layer="91"/>
<wire x1="90.17" y1="26.67" x2="95.25" y2="26.67" width="0.1524" layer="91"/>
<wire x1="95.25" y1="26.67" x2="95.25" y2="36.83" width="0.1524" layer="91"/>
<pinref part="U3" gate="G$1" pin="C2-"/>
<wire x1="95.25" y1="36.83" x2="97.79" y2="36.83" width="0.1524" layer="91"/>
</segment>
</net>
<net name="N$16" class="0">
<segment>
<pinref part="U3" gate="G$1" pin="V-"/>
<pinref part="C8" gate="G$1" pin="1"/>
<wire x1="123.19" y1="39.37" x2="133.35" y2="39.37" width="0.1524" layer="91"/>
<wire x1="133.35" y1="39.37" x2="133.35" y2="36.83" width="0.1524" layer="91"/>
</segment>
</net>
<net name="N$17" class="0">
<segment>
<pinref part="U3" gate="G$1" pin="V+"/>
<pinref part="C9" gate="G$1" pin="1"/>
<wire x1="123.19" y1="41.91" x2="144.78" y2="41.91" width="0.1524" layer="91"/>
<wire x1="144.78" y1="41.91" x2="144.78" y2="36.83" width="0.1524" layer="91"/>
</segment>
</net>
<net name="N$24" class="0">
<segment>
<pinref part="U3" gate="G$1" pin="C1-"/>
<pinref part="C7" gate="G$1" pin="2"/>
<wire x1="123.19" y1="59.69" x2="130.81" y2="59.69" width="0.1524" layer="91"/>
<wire x1="130.81" y1="59.69" x2="130.81" y2="62.23" width="0.1524" layer="91"/>
</segment>
</net>
<net name="N$25" class="0">
<segment>
<pinref part="U3" gate="G$1" pin="C1+"/>
<wire x1="123.19" y1="62.23" x2="125.73" y2="62.23" width="0.1524" layer="91"/>
<wire x1="125.73" y1="62.23" x2="125.73" y2="72.39" width="0.1524" layer="91"/>
<pinref part="C7" gate="G$1" pin="1"/>
<wire x1="125.73" y1="72.39" x2="130.81" y2="72.39" width="0.1524" layer="91"/>
<wire x1="130.81" y1="72.39" x2="130.81" y2="69.85" width="0.1524" layer="91"/>
</segment>
</net>
<net name="N$23" class="0">
<segment>
<pinref part="U3" gate="G$1" pin="R1IN"/>
<wire x1="123.19" y1="55.88" x2="133.35" y2="55.88" width="0.1524" layer="91"/>
<wire x1="133.35" y1="55.88" x2="133.35" y2="59.69" width="0.1524" layer="91"/>
<wire x1="133.35" y1="59.69" x2="163.83" y2="59.69" width="0.1524" layer="91"/>
<pinref part="J2" gate="G$1" pin="2"/>
</segment>
</net>
<net name="N$26" class="0">
<segment>
<pinref part="U3" gate="G$1" pin="T1OUT"/>
<wire x1="163.83" y1="57.15" x2="135.89" y2="57.15" width="0.1524" layer="91"/>
<wire x1="135.89" y1="57.15" x2="135.89" y2="53.34" width="0.1524" layer="91"/>
<wire x1="135.89" y1="53.34" x2="123.19" y2="53.34" width="0.1524" layer="91"/>
<pinref part="J2" gate="G$1" pin="3"/>
</segment>
</net>
<net name="N$6" class="0">
<segment>
<pinref part="D2" gate="G$1" pin="A"/>
<pinref part="R2" gate="G$1" pin="1"/>
<wire x1="24.13" y1="26.67" x2="24.13" y2="29.21" width="0.1524" layer="91"/>
</segment>
</net>
<net name="N$7" class="0">
<segment>
<pinref part="D1" gate="G$1" pin="A"/>
<pinref part="R1" gate="G$1" pin="1"/>
<wire x1="15.24" y1="26.67" x2="15.24" y2="29.21" width="0.1524" layer="91"/>
</segment>
</net>
<net name="N$8" class="0">
<segment>
<pinref part="D1" gate="G$1" pin="C"/>
<wire x1="15.24" y1="19.05" x2="15.24" y2="16.51" width="0.1524" layer="91"/>
<wire x1="15.24" y1="16.51" x2="6.35" y2="16.51" width="0.1524" layer="91"/>
<wire x1="6.35" y1="16.51" x2="6.35" y2="36.83" width="0.1524" layer="91"/>
<pinref part="U2" gate="G$1" pin="TXLED"/>
<wire x1="6.35" y1="36.83" x2="1.27" y2="36.83" width="0.1524" layer="91"/>
</segment>
</net>
<net name="N$9" class="0">
<segment>
<pinref part="U2" gate="G$1" pin="RXLED"/>
<wire x1="1.27" y1="34.29" x2="3.81" y2="34.29" width="0.1524" layer="91"/>
<wire x1="3.81" y1="34.29" x2="3.81" y2="13.97" width="0.1524" layer="91"/>
<wire x1="3.81" y1="13.97" x2="24.13" y2="13.97" width="0.1524" layer="91"/>
<pinref part="D2" gate="G$1" pin="C"/>
<wire x1="24.13" y1="13.97" x2="24.13" y2="19.05" width="0.1524" layer="91"/>
</segment>
</net>
</nets>
</sheet>
</sheets>
</schematic>
</drawing>
</eagle>
